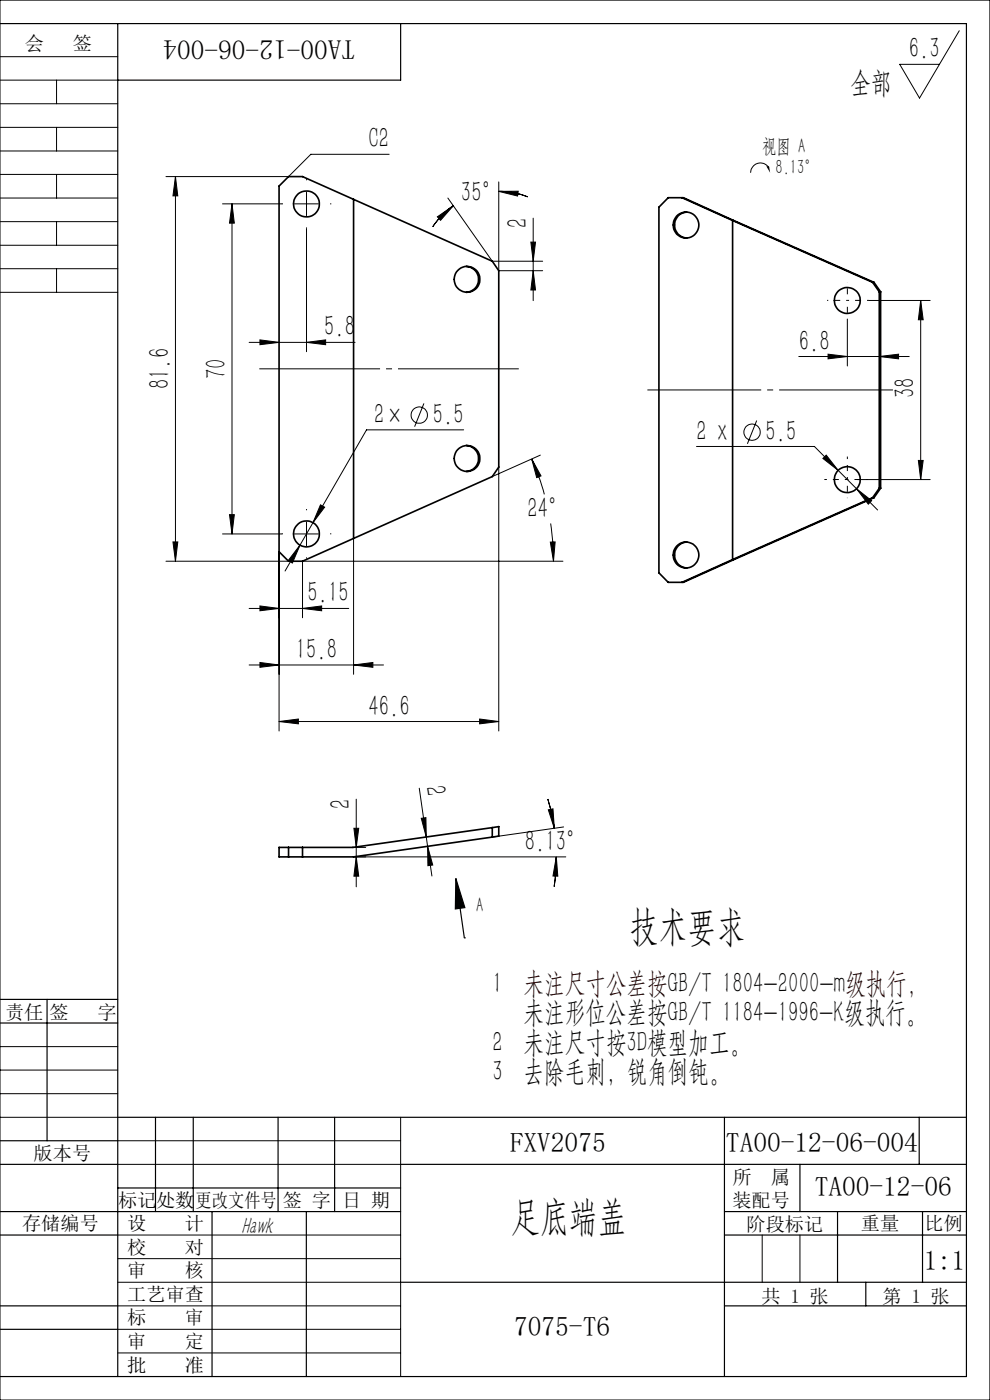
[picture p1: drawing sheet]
<svg xmlns="http://www.w3.org/2000/svg" width="210mm" height="297mm" viewBox="0 0 210 297" stroke-linecap="round" stroke-linejoin="round" font-family="sans-serif">
<g fill="none" stroke="#000" stroke-width=".35">
<path d="M75 42.3l-10.8-4.8h-3l-2 2v77.5l2 2.1h3l10.8-4.9M75 42.3l29.4 13.1 1.4 2v41.7l-1.4 2-29.4 13.1M75 42.3v71.9M98.9 56.5a2.76 2.76 0 0 1 2.6 2.8 2.76 2.76 0 0 1-2.6 2.7M144.7 41.9l10.7 4.9M145.7 45a2.74 2.74 0 0 0-2.6 2.7 2.74 2.74 0 0 0 2.6 2.8M155.4 46.8v71.9M155.4 46.8l29.7 13.1M185.1 59.9l1.4 2M185.1 59.9h.3M185.4 59.9l-40.4-18h-3.3l-1.9 2.1v77.5l1.9 2h3.3l40.4-17.9M185.4 59.9l1.4 2"/>
<path d="M186.5 61.9v41.7M186.5 61.9h.3M186.8 61.9v41.7M98.9 94.5a2.76 2.76 0 0 1 2.6 2.8 2.76 2.76 0 0 1-2.6 2.7M145.7 115a2.76 2.76 0 0 0-2.6 2.8 2.76 2.76 0 0 0 2.6 2.7M155.4 118.7l-10.7 4.8M185.1 105.6l-29.7 13.1M185.1 105.6h.3M186.5 103.6l-1.4 2M186.5 103.6h.3M186.8 103.6l-1.4 2M61.2 179.8v2"/>
<path d="M64.2 179.8v2M104.4 175.6l-29.5 4.2h-15.7v2h15.8l29.4-4.2M104.4 175.6v2M104.4 175.6l1.4-.2v2l-1.4 .2"/>
<circle cx="65" cy="43.3" r="2.75"/>
<circle cx="99.1" cy="59.3" r="2.73"/>
<circle cx="145.5" cy="47.7" r="2.74"/>
<circle cx="179.7" cy="63.8" r="2.74"/>
<circle cx="99.1" cy="97.3" r="2.73"/>
<circle cx="65" cy="113.3" r="2.75"/>
<circle cx="145.5" cy="117.7" r="2.74"/>
<circle cx="179.7" cy="101.7" r="2.74"/>
</g>
<g fill="none" stroke="#000" stroke-width=".21">
<path d="M0 12h25M0 17h25M0 0h210v297h-210zM12 17v5M203.5 6.5l-8.4 14.3-4.2-7.2h8.4M0 22h25M0 27h25M0 32h25M0 37h25M12 27v5M12 37v5M37.2 37.5l.5 4.1h-1z"/>
<path d="M37.2 37.5v81.6M82.5 32.7h-16.6l-4.7 4.8h-26M105.8 38.6v18.8h9.3M163.1 35.6a2.07 2.07 0 0 0-2.3-1 2.07 2.07 0 0 0-1.6 2.1M0 42h25M0 47h25M0 52h25M0 57h25M12 47v5M12 57v5M47.2 43.2h12.6M49.2 43.2l.5 4.1h-1z"/>
<path d="M49.2 43.2v70.1M62.5 43.2h5M65 40.8v5M65 48.5v26.1M92.8 46l3.4-2.4-2.7 3.1zM95 42l9.4 13.4h10.7M96.2 43.6a17.2 17.2 0 0 0-4.4 4.5M105.8 40.6h4.1l-.1 1zM105.8 40.6a16 16 0 0 1 6.1 1.2M112.6 51.4h1l-.5 4zM113.1 57.4l.5 4.1h-1zM113.1 46.3v17.5"/>
<path d="M0 62h25M52.8 72.6h22.5M55.1 72.1l4.1 .5-4.1 .5zM65 72.6l4.1-.5v1zM169.4 75.6h23.5M175.6 75.1l4.1 .5-4.1 .5zM179.7 67.7v9.9M184.3 63.7h13M186.5 75.6l4.1-.5v1zM195.3 63.7l.5 4.1h-1zM195.3 63.7v38M89.9 85.6l-2 4.9"/>
<path d="M98.4 91.2h-20.6l-11.4 19.7M105.8 99.1v56M112.8 97.4l2 3.6-1 .3zM112.8 97.4l1.8 4.6 .9 2.9M114.6 96.6l-10.2 4.5M147.7 94.7h25.1l5 5.1M160.5 89.2l-2 5M174.6 97.3l.7-.7 2.5 3.2zM177.8 99.8l3.9 3.9M194.8 97.7h1l-.5 4zM35.2 119.1h26M36.7 115h1l-.5 4.1z"/>
<path d="M47.2 113.3h12.6M48.7 109.2h1l-.5 4.1zM59.2 117v38.1M62.5 113.3h5M63.6 115.6l-1.6 3.8-.9-.5zM65 110.8v5M66.4 110.9l-5.9 10.2M68 107.1l.9 .5-2.5 3.3zM75 114.2v28.8M116.7 115h1.1l-.4 4.1zM116.8 111.1a50.6 50.6 0 0 1 .6 8M119.4 119.1h-55.2v12"/>
<path d="M181.7 103.7l3.2 2.5-.7 .8zM181.7 103.7l4.5 4.5M181.9 101.7h15.4M52.8 129.1h21.2M55.1 128.5l4.1 .6-4.1 .5zM64.2 129.1l4-.6v1.1zM52.8 141.1h28.6M55.1 140.5l4.1 .6-4.1 .5zM59.2 153.1h46.6M59.2 153.1l4.1-.6v1.1zM75 141.1l4.1-.6v1.1zM101.7 152.5l4.1 .6-4.1 .5z"/>
<path d="M74.9 179.8h2.7M75.1 175.7h1l-.5 4.1zM75.6 169.5v18.6M88.9 167.2l2.7 18.6M89.4 173.6l.9-.1 .1 4zM90.7 179.5l1.1 4-1 .2zM116.2 169.5l.8 3.1 .6 3.1M116.3 171.8l1-.2 .3 4.1zM119.6 175.4l-15.2 2.2M75.6 181.8l.5 4.1h-1zM118 181.8l.3 4.1-1-.1zM118 181.8l-.1 3.2-.4 3.1"/>
<path d="M120 181.8h-45M0 227h25M0 222h25M0 237h25M0 232h25M85 237v55M25 242h60M25 247h60M25 272h60M25 277h60M25 267h60M25 262h60"/>
<path d="M161.7 262v10M169.7 262v10M25 282h60M25 287h60M153.7 292h.1"/>
<circle cx="88.9" cy="88.1" r="1.73"/>
<circle cx="159.5" cy="91.7" r="1.73"/>
</g>
<g fill="#000">
<path d="M162.6 35.3h.5l.3 1.4zM96.7 186.4l1.9 6.1-2 .3z"/>
<path d="M37.2 37.5l.5 4.1h-1zM36.7 115h1l-.5 4.1zM49.2 43.2l.5 4.1h-1zM48.7 109.2h1l-.5 4.1zM112.6 51.4h1l-.5 4zM113.1 57.4l.5 4.1h-1z"/>
<path d="M65 72.6l4.1-.5v1zM55.1 72.1l4.1 .5-4.1 .5z"/>
<path d="M175.6 75.1l4.1 .5-4.1 .5zM186.5 75.6l4.1-.5v1z"/>
<path d="M194.8 97.7h1l-.5 4zM195.3 63.7l.5 4.1h-1z"/>
<path d="M55.1 140.5l4.1 .6-4.1 .5zM75 141.1l4.1-.6v1.1zM59.2 153.1l4.1-.6v1.1zM101.7 152.5l4.1 .6-4.1 .5zM116.7 115h1.1l-.4 4.1zM112.8 97.4l2 3.6-1 .3zM55.1 128.5l4.1 .6-4.1 .5zM64.2 129.1l4-.6v1.1zM105.8 40.6h4.1l-.1 1zM92.8 46l3.4-2.4-2.7 3.1zM63.6 115.6l-2.5 3.3 .9 .5zM68 107.1l-1.6 3.8 2.5-3.3z"/>
<path d="M75.1 175.7h1l-.5 4.1zM75.6 181.8l.5 4.1h-1z"/>
<path d="M89.4 173.6l.9-.1 .1 4zM90.7 179.5l1.1 4-1 .2z"/>
<path d="M118 181.8l.3 4.1-1-.1zM116.3 171.8l1-.2 .3 4.1zM181.7 103.7l2.5 3.3 .7-.8zM175.3 96.6l-.7 .7 3.2 2.5z"/>
</g>
<g fill="none" stroke="#000" stroke-width=".25">
<path d="M0 5h205v287h-205M25 5v287M85 5v12h-60M96.7 186.4l1.9 6.1-2 .3zM96.7 186.4l1.8 12.6M98.5 199h.1M0 212h25M0 217h25M10 212v30M25 237h180M33 237v20M41 237v20"/>
<path d="M59 237v20M71 237v20M153.7 237v55M195 237v10M0 247h25M0 242h25M0 257h85M25 252h60M45 257v35M65 257v35M85 247h120M153.7 257h51.3"/>
<path d="M169.7 247v10M177.7 257v15M195.7 257v15M0 262h25M0 277h25M85 272h120M153.7 262h51.3M153.7 277h51.3M183.7 272v5M0 282h25"/>
</g>
<path d="M55 78.2h55" fill="none" stroke="#000" stroke-width=".21" stroke-dasharray="30.5 1.3 1.3 1.3" stroke-dashoffset="4.9" stroke-linecap="butt"/>
<path d="M65 38.2v-.2M60 43.2h-.2M65 48.2v.3M70 43.2h.3M60 113.2h-.2M65 108.2v-.2M65 118.2v.3M70 113.2h.3" fill="none" stroke="#000" stroke-width=".21" stroke-dasharray="30.5 1.3 1.3 1.3" stroke-linecap="butt"/>
<path d="M137.3 82.7h52.1" fill="none" stroke="#000" stroke-width=".21" stroke-dasharray="30.5 1.3 1.3 1.3" stroke-dashoffset="6.3" stroke-linecap="butt"/>
<path d="M179.7 63.7h4.6" fill="none" stroke="#000" stroke-width=".21" stroke-dasharray="30.5 1.3 1.3 1.3" stroke-dashoffset="30.1" stroke-linecap="butt"/>
<path d="M179.7 63.7h-4.3M179.7 101.7h4.3" fill="none" stroke="#000" stroke-width=".21" stroke-dasharray="30.5 1.3 1.3 1.3" stroke-dashoffset="30.2" stroke-linecap="butt"/>
<path d="M179.7 63.7v-3.8" fill="none" stroke="#000" stroke-width=".21" stroke-dasharray="30.5 1.3 1.3 1.3" stroke-dashoffset="30.5" stroke-linecap="butt"/>
<path d="M179.7 63.7v4M179.7 101.7v4" fill="none" stroke="#000" stroke-width=".21" stroke-dasharray="30.5 1.3 1.3 1.3" stroke-dashoffset="30.4" stroke-linecap="butt"/>
<path d="M179.7 101.7v-4.8" fill="none" stroke="#000" stroke-width=".21" stroke-dasharray="30.5 1.3 1.3 1.3" stroke-dashoffset="30" stroke-linecap="butt"/>
<path d="M179.7 101.7h-4.8" fill="none" stroke="#000" stroke-width=".21" stroke-dasharray="30.5 1.3 1.3 1.3" stroke-dashoffset="29.9" stroke-linecap="butt"/>
<g font-size="8.8">
<text x="133.6" y="199.5">技术要求</text>
<text x="108.4" y="261">足底端盖</text>
</g>
<g font-size="6.3">
<text x="192.8" y="12.4">6.3</text>
<text x="180.4" y="19.5">全部</text>
<text x="78.2" y="31.5">C2</text>
<text x="97.8" y="42.8">35°</text>
<text x="111.9" y="48.4" transform="rotate(-90 111.9 48.4)">2</text>
<text x="68.8" y="71.3">5.8</text>
<text x="169.5" y="74.4">6.8</text>
<text x="36" y="82.6" transform="rotate(-90 36 82.6)">81.6</text>
<text x="48" y="80.4" transform="rotate(-90 48 80.4)">70</text>
<text x="79.4" y="89.9">2×</text>
<text x="91.8" y="89.9">5.5</text>
<text x="194.1" y="84.4" transform="rotate(-90 194.1 84.4)">38</text>
<text x="147.8" y="93.5">2 x</text>
<text x="162.4" y="93.5">5.5</text>
<text x="111.9" y="109.8">24°</text>
<text x="65.2" y="127.8">5.15</text>
<text x="62.7" y="139.8">15.8</text>
<text x="78.1" y="151.8">46.6</text>
<text x="90.2" y="167" transform="rotate(82 90.2 167)">2</text>
<text x="74.3" y="171.7" transform="rotate(-90 74.3 171.7)">2</text>
<text x="111.4" y="180.6">8.13°</text>
<text x="104.5" y="210.7">1 未注尺寸公差按GB/T 1804-2000-m级执行，</text>
<text x="111.1" y="216.9">未注形位公差按GB/T 1184-1996-K级执行。</text>
<text x="104.5" y="223.1">2 未注尺寸按3D模型加工。</text>
<text x="104.5" y="229.3">3 去除毛刺，锐角倒钝。</text>
</g>
<g font-size="5.8">
<text x="75.4" y="8.6" transform="rotate(-180 75.4 8.6)">TA00-12-06-004</text>
<text x="108.1" y="244.5">FXV2075</text>
<text x="154" y="244.4">TA00-12-06-004</text>
<text x="172.8" y="253.6">TA00-12-06</text>
<text x="196" y="269.4">1:1</text>
<text x="109" y="283.5">7075-T6</text>
</g>
<text font-size="5.1" x="51.1" y="261.7">Hawk</text>
<g font-size="4.4">
<text x="161.7" y="32.4">视图 A</text>
<text x="164.5" y="36.9">8.13°</text>
<text x="101" y="193.5">A</text>
</g>
<g font-size="4.1">
<text x="5.3" y="10.6">会</text>
<text x="15.4" y="10.6">签</text>
<text x="1.1" y="216.1">责任</text>
<text x="10.5" y="216.1">签</text>
<text x="20.7" y="216.1">字</text>
<text x="7.1" y="246.1">版本号</text>
<text x="155.4" y="251.1">所</text>
<text x="163.5" y="251.1">属</text>
<text x="25.1" y="256.1">标记</text>
<text x="33.1" y="256.1">处数</text>
<text x="41.5" y="256.1">更改文件号</text>
<text x="60" y="256.1">签 字</text>
<text x="72.6" y="256.1">日 期</text>
<text x="155.4" y="256.1">装配号</text>
<text x="4.7" y="260.9">存储编号</text>
<text x="27" y="260.9">设</text>
<text x="39.2" y="260.9">计</text>
<text x="158.4" y="261.1">阶段标记</text>
<text x="182.6" y="261">重量</text>
<text x="196.1" y="260.9">比例</text>
<text x="27" y="266.1">校</text>
<text x="39.2" y="266.1">对</text>
<text x="27" y="270.9">审</text>
<text x="39.2" y="270.9">核</text>
<text x="27" y="276">工艺审查</text>
<text x="27" y="280.9">标</text>
<text x="39.2" y="280.9">审</text>
<text x="161.6" y="276.4">共 1 张</text>
<text x="187.2" y="276.4">第 1 张</text>
<text x="27" y="286">审</text>
<text x="39.2" y="286">定</text>
<text x="27" y="291">批</text>
<text x="39.2" y="291">准</text>
</g>
</svg>
